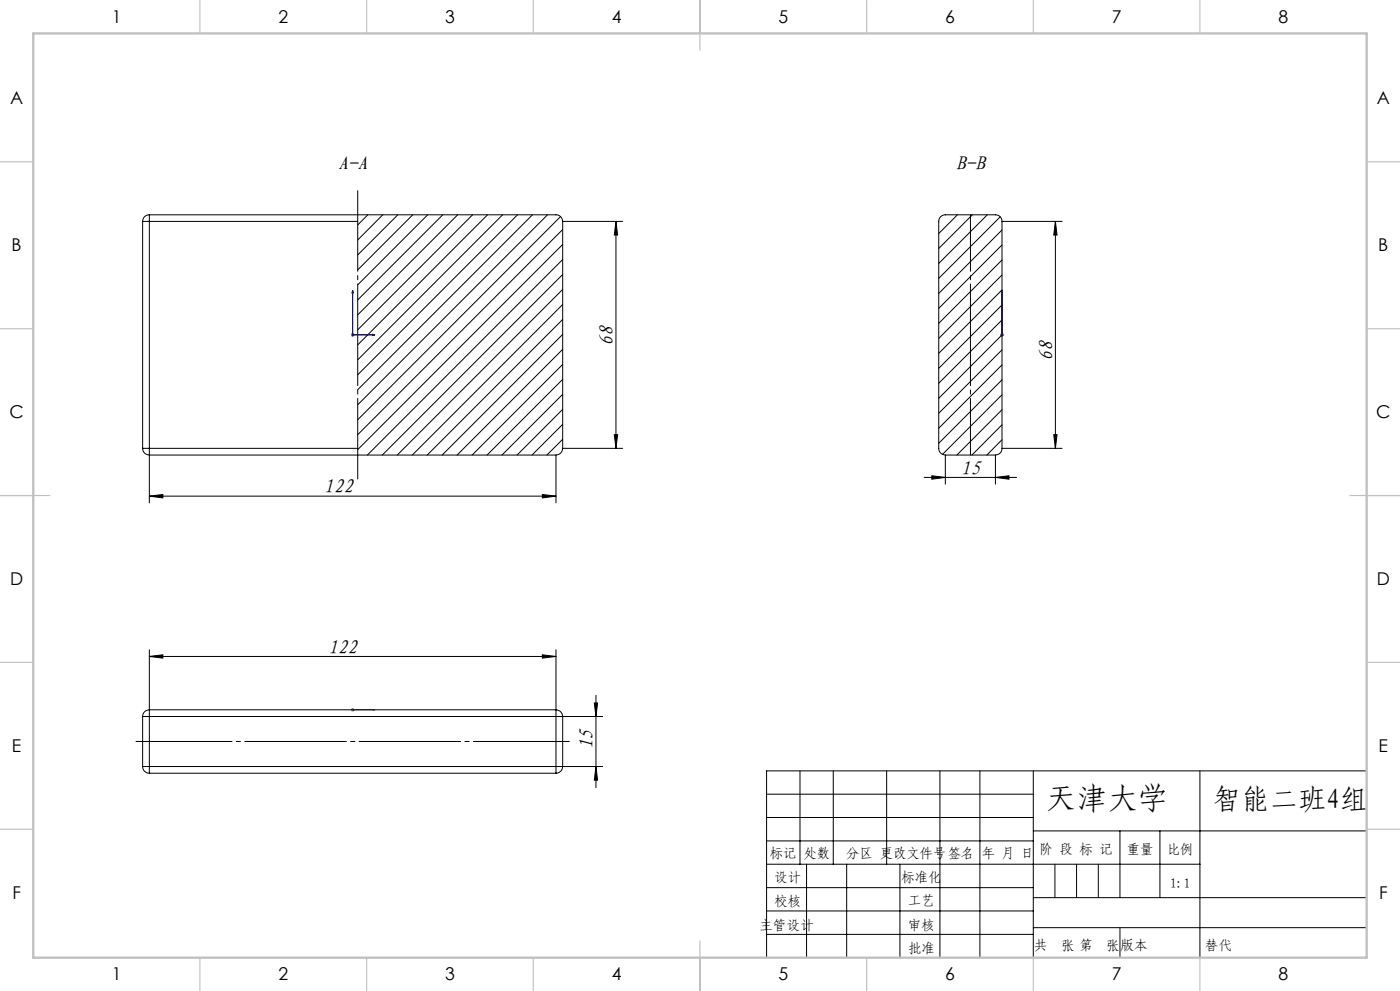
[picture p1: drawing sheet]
<svg xmlns="http://www.w3.org/2000/svg" width="420mm" height="297mm" viewBox="0 0 420 297" stroke-linecap="round" stroke-linejoin="round" font-family="sans-serif">
<path d="M105.8 87.1v13.3h6.6M105.8 87.1l.1 .7h-.3zM300.6 87.1v.7v-.7M300.6 87.1v13.3M111.8 100.2l.6 .2-.6 .1zM300.6 100.2v.3zM300.6 100.4h.1M105.6 212.7h.3zM105.8 212.7h.1M105.8 212.7h6.6M112.4 212.7h-.6h.6" fill="none" stroke="#00f" stroke-width=".3"/>
<g fill="none" stroke="#000" stroke-width=".3">
<path d="M168.8 66.4h18M184.8 66.4l.5 4h-1zM184.8 66.4v68M300.6 66.4h18M316.6 66.4v68M316.6 66.4l.5 4h-1zM44.8 136.4v14.3M166.8 136.4v14.3M168.8 134.4h18M184.3 130.3h1l-.5 4.1zM283.6 136.4v8.7M298.6 136.4v8.7"/>
<path d="M300.6 134.4h18M316.1 130.3h1l-.5 4.1zM44.8 148.7l4.1-.5v1zM44.8 148.7h122M162.7 148.2l4.1 .5-4.1 .5zM277.2 143.1h27.8M279.5 142.6l4.1 .5-4.1 .5zM298.6 143.1l4.1-.5v1zM44.8 196.7l4.1-.5v1zM44.8 194.7v18M44.8 196.7h122M162.7 196.2l4.1 .5-4.1 .5z"/>
<path d="M166.8 194.7v18M168.8 214.7h12M178.3 210.7h1l-.5 4zM178.8 208.4v27.7M168.8 229.7h12M178.8 229.7l.5 4.1h-1zM230 238h80M240 231v28M250 231v28M266 231v28M282 231v56M294 231v56"/>
<path d="M310 231v56M360 231v56M410 231h-180v56M230 245h80M230 252h80M230 259h130M242 259v28M254 259v28M270 259v28M310 249h100M336 249v20M348 249v20"/>
<path d="M230 266h80M230 273h80M310 269h100M310 278h100M230 280h80"/>
</g>
<path d="M105.8 99.9v1M300.6 99.9v1M105.3 100.4h1M105.4 100l.8 .7M106.2 100l-.8 .7M300.1 100.4h1M300.2 100l.8 .7M301 100l-.8 .7M105.3 212.7h1M105.4 212.4l.8 .7M105.8 212.2v1.1M106.2 212.4l-.8 .7" fill="none" stroke="#808080" stroke-width=".3"/>
<path d="M291.1 136.3v-72" fill="none" stroke="#000" stroke-width=".3" stroke-dasharray="30.5 1.3 1.3 1.3" stroke-dashoffset="13.5"/>
<path d="M40.8 222.2h130" fill="none" stroke="#000" stroke-width=".3" stroke-dasharray="30.5 1.3 1.3 1.3" stroke-dashoffset="1.7"/>
<path d="M107.3 143.5v-86.4" fill="none" stroke="#000" stroke-width=".3" stroke-dasharray="30.5 1.3 1.3 1.3" stroke-dashoffset="6.3"/>
<path d="M316.5 259v10M323 259v10M329.5 259v10M336 278v9" fill="none" stroke="#0a0605" stroke-width=".3"/>
<g fill="none" stroke="#c0c0c0" stroke-width=".35">
<path d="M60 0v10M110 0v10M160 0v10M210 0v15M260 0v10M310 0v10M360 0v10M0 48.5h10M410 48.5h10M0 98.5h10M410 98.5h10M0 148.5h15"/>
<path d="M405 148.5h15M0 198.5h10M410 198.5h10M0 248.5h10M410 248.5h10M60 287v10M110 287v10M160 287v10M210 282v15M260 287v10M310 287v10M360 287v10"/>
</g>
<path d="M10 10h400v277h-400z" fill="none" stroke="#c0c0c0" stroke-width=".7"/>
<g fill="#00f">
<path d="M111.8 212.7h.6zM105.6 212.7h.3z"/>
<path d="M300.6 100.2v.3zM300.6 87.1v.7zM300.6 100.2v.3zM300.6 87.1v.7z"/>
<path d="M111.8 100.2l.6 .2-.6 .1zM105.8 87.1l.1 .7h-.3zM111.8 100.2l.6 .2-.6 .1zM105.8 87.1l.1 .7h-.3z"/>
</g>
<g fill="#000">
<path d="M184.3 130.3h1l-.5 4.1zM184.8 66.4l.5 4h-1z"/>
<path d="M316.1 130.3h1l-.5 4.1zM316.6 66.4l.5 4h-1z"/>
<path d="M44.8 148.7l4.1-.5v1zM162.7 148.2l4.1 .5-4.1 .5z"/>
<path d="M44.8 196.7l4.1-.5v1zM162.7 196.2l4.1 .5-4.1 .5zM279.5 142.6l4.1 .5-4.1 .5zM298.6 143.1l4.1-.5v1z"/>
<path d="M178.3 210.7h1l-.5 4zM178.8 229.7l.5 4.1h-1z"/>
</g>
<g fill="none" stroke="#000" stroke-width=".3">
<path d="M42.8 66.4h2M42.8 66.4v68M44.8 64.4a1.93 1.93 0 0 0-2 2M44.8 64.4v2M44.8 64.4h122a1.99 1.99 0 0 1 2 2v68a2.05 2.05 0 0 1-2 2h-122M44.8 66.4v68M44.8 66.4h62.5M110.3 64.4l-3 3M114.8 64.4l-7.5 7.5M119.3 64.4l-12 12M123.8 64.4l-16.5 16.5M128.3 64.4l-21 21"/>
<path d="M132.8 64.4l-25.5 25.5M137.3 64.4l-30 30M141.8 64.4l-34.5 34.4M146.3 64.4l-39 39M150.8 64.4l-43.5 43.4M155.3 64.4l-48 47.9M159.7 64.4l-52.4 52.4M164.3 64.4l-57 56.9M168.2 64.9l-60.9 60.9M168.8 68.8l-61.5 61.5M168.8 73.3l-61.5 61.5M168.8 77.8l-58.6 58.6"/>
<path d="M282.2 64.9l1.4-.5h15a1.93 1.93 0 0 1 2 2v68a1.99 1.99 0 0 1-2 2h-15a1.99 1.99 0 0 1-2-2v-68zM287.2 64.4l-5.6 5.6M291.7 64.4l-10.1 10.1M296.2 64.4l-14.6 14.5M300.1 65l-18.5 18.4M300.6 68.9l-19 19M300.6 73.4l-19 19M300.6 77.9l-19 19M168.8 82.3l-54.1 54.1M168.8 86.7l-49.6 49.7M168.8 91.3l-45.1 45.1M168.8 95.7l-40.6 40.7"/>
<path d="M300.6 82.4l-19 19M300.6 86.9l-19 19M300.6 91.4l-19 19M300.6 95.9l-19 19M168.8 100.2l-36.2 36.2M168.8 104.7l-31.7 31.7M168.8 109.2l-27.2 27.2M168.8 113.7l-22.7 22.7M168.8 118.2l-18.2 18.2M300.6 100.4l-19 19M300.6 104.8l-19 19.1M300.6 109.4l-19 18.9"/>
<path d="M300.6 113.8l-19 19.1M300.6 118.3l-17.8 17.9M42.8 134.4a1.99 1.99 0 0 0 2 2M42.8 134.4h2M44.8 134.4v2M44.8 134.4h62.5M168.8 122.7l-13.7 13.7M168.8 127.2l-9.2 9.2M168.8 131.7l-4.7 4.7M300.6 122.8l-13.5 13.6M300.6 127.3l-9 9.1M300.6 131.8l-4.5 4.6"/>
<path d="M42.8 214.7h2M42.8 214.7v15M44.8 212.7v2M44.8 212.7a1.99 1.99 0 0 0-2 2M44.8 214.7h122M44.8 212.7h122M44.8 214.7v15M166.8 212.7v2M166.8 212.7a2.05 2.05 0 0 1 2 2M166.8 214.7h2M166.8 214.7v15M168.8 214.7v15"/>
<path d="M42.8 229.7h2M42.8 229.7a1.99 1.99 0 0 0 2 2M44.8 229.7v2M44.8 229.7h122M44.8 231.7h122M166.8 229.7h2M166.8 229.7v2M168.8 229.7a2.05 2.05 0 0 1-2 2"/>
</g>
<text font-size="9.2" x="313.9" y="242.5">天津大学</text>
<text font-size="8.5" x="364" y="242.5">智能二班4组</text>
<g font-size="6">
<text x="101.4" y="51">A-A</text>
<text x="286.8" y="51">B-B</text>
<text x="184" y="103.6" transform="rotate(-90 184 103.6)">68</text>
<text x="315.8" y="108.2" transform="rotate(-90 315.8 108.2)">68</text>
<text x="288.2" y="142.3">15</text>
<text x="97.2" y="147.9">122</text>
<text x="98.5" y="195.9">122</text>
<text x="178" y="224.6" transform="rotate(-90 178 224.6)">15</text>
</g>
<g font-size="5.3">
<text x="33.5" y="6.8">1</text>
<text x="83.5" y="6.8">2</text>
<text x="133.5" y="6.8">3</text>
<text x="183.5" y="6.8">4</text>
<text x="233.5" y="6.8">5</text>
<text x="283.5" y="6.8">6</text>
<text x="333.5" y="6.8">7</text>
<text x="383.5" y="6.8">8</text>
<text x="3" y="31.1">A</text>
<text x="413" y="31.1">A</text>
<text x="3.5" y="75.3">B</text>
<text x="413.5" y="75.3">B</text>
<text x="2.8" y="125.3">C</text>
<text x="412.8" y="125.3">C</text>
<text x="3" y="175.3">D</text>
<text x="413" y="175.3">D</text>
<text x="3.6" y="225.3">E</text>
<text x="413.6" y="225.3">E</text>
<text x="3.7" y="269.6">F</text>
<text x="413.7" y="269.6">F</text>
<text x="33.5" y="293.8">1</text>
<text x="83.5" y="293.8">2</text>
<text x="133.5" y="293.8">3</text>
<text x="183.5" y="293.8">4</text>
<text x="233.5" y="293.8">5</text>
<text x="283.5" y="293.8">6</text>
<text x="333.5" y="293.8">7</text>
<text x="383.5" y="293.8">8</text>
</g>
<g font-size="4.1">
<text x="230.9" y="257.2">标记</text>
<text x="241.1" y="257.2">处数</text>
<text x="253.9" y="257.2">分区 更改文件号签名</text>
<text x="294.5" y="257.2">年 月 日</text>
<text x="311.8" y="255.9">阶 段 标 记</text>
<text x="338" y="255.9">重量</text>
<text x="350.2" y="255.9">比例</text>
<text x="232.3" y="264.2">设计</text>
<text x="270.4" y="264.2">标准化</text>
<text x="351.1" y="266">1:1</text>
<text x="232.3" y="271.4">校核</text>
<text x="272.4" y="271.3">工艺</text>
<text x="227.9" y="278.6">主管设计</text>
<text x="272.4" y="278.6">审核</text>
<text x="272.4" y="285.5">批准</text>
<text x="310.3" y="284.7">共</text>
<text x="318.4" y="284.7">张 第</text>
<text x="331.9" y="284.7">张</text>
<text x="336.1" y="284.7">版本</text>
</g>
<text font-size="4.1" fill="#0a0605" x="361.6" y="284.7">替代</text>
</svg>
